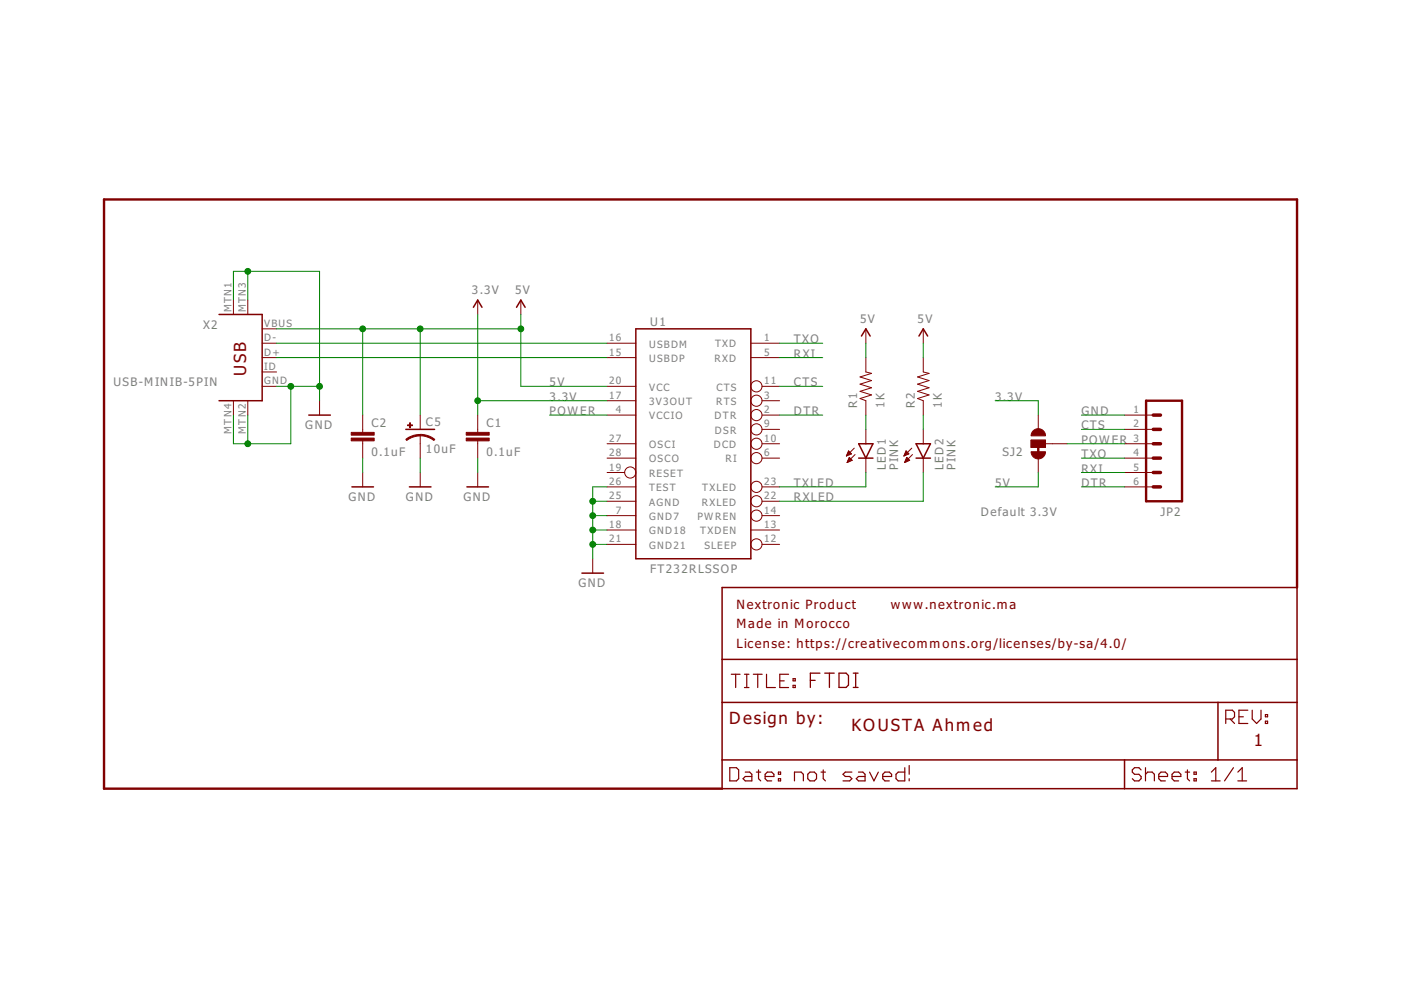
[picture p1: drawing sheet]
<?xml version="1.0" encoding="utf-8"?>
<!DOCTYPE eagle SYSTEM "eagle.dtd">
<!--
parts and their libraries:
SparkFun-Connectors: Licensing: Creative Commons ShareAlike 4.0 International - https://creativecommons.org/licenses/by-sa/4.0
-->
<eagle version="7.3.0">
<drawing>
<settings>
<setting alwaysvectorfont="no"/>
<setting verticaltext="up"/>
</settings>
<grid distance="0.1" unitdist="inch" unit="inch" style="lines" multiple="1" display="no" altdistance="0.01" altunitdist="inch" altunit="inch"/>
<schematic>
<libraries>
<library name="SparkFun">
<symbols>
<symbol name="CAP_POL">
<wire x1="-2.54" y1="0" x2="2.54" y2="0" width="0.254" layer="94"/>
<wire x1="0" y1="-1.016" x2="0" y2="-2.54" width="0.1524" layer="94"/>
<wire x1="0" y1="-1" x2="2.4892" y2="-1.8542" width="0.254" layer="94" curve="-37.878202" cap="flat"/>
<wire x1="-2.4669" y1="-1.8504" x2="0" y2="-1.0161" width="0.254" layer="94" curve="-37.376341" cap="flat"/>
<text x="1.016" y="0.635" size="1.778" layer="95">&gt;NAME</text>
<text x="1.016" y="-4.191" size="1.778" layer="96">&gt;VALUE</text>
<rectangle x1="-2.253" y1="0.668" x2="-1.364" y2="0.795" layer="94"/>
<rectangle x1="-1.872" y1="0.287" x2="-1.745" y2="1.176" layer="94"/>
<pin name="+" x="0" y="2.54" visible="off" length="short" direction="pas" swaplevel="1" rot="R270"/>
<pin name="-" x="0" y="-5.08" visible="off" length="short" direction="pas" swaplevel="1" rot="R90"/>
</symbol>
<symbol name="GND">
<wire x1="-1.905" y1="0" x2="1.905" y2="0" width="0.254" layer="94"/>
<text x="-2.54" y="-2.54" size="1.778" layer="96">&gt;VALUE</text>
<pin name="GND" x="0" y="2.54" visible="off" length="short" direction="sup" rot="R270"/>
</symbol>
<symbol name="VCC2">
<wire x1="0.762" y1="1.27" x2="0" y2="2.54" width="0.254" layer="94"/>
<wire x1="0" y1="2.54" x2="-0.762" y2="1.27" width="0.254" layer="94"/>
<text x="-1.016" y="3.556" size="1.778" layer="96">&gt;VALUE</text>
<pin name="VCC" x="0" y="0" visible="off" length="short" direction="sup" rot="R90"/>
</symbol>
<symbol name="FT232R">
<wire x1="-10.16" y1="20.32" x2="10.16" y2="20.32" width="0.254" layer="94"/>
<wire x1="10.16" y1="20.32" x2="10.16" y2="-20.32" width="0.254" layer="94"/>
<wire x1="10.16" y1="-20.32" x2="-10.16" y2="-20.32" width="0.254" layer="94"/>
<wire x1="-10.16" y1="-20.32" x2="-10.16" y2="20.32" width="0.254" layer="94"/>
<text x="-7.62" y="20.828" size="1.778" layer="95">&gt;NAME</text>
<text x="-7.62" y="-22.86" size="1.778" layer="96">&gt;VALUE</text>
<pin name="RESET" x="-15.24" y="-5.08" length="middle" direction="in" function="dot"/>
<pin name="OSCI" x="-15.24" y="0" length="middle" direction="in"/>
<pin name="OSCO" x="-15.24" y="-2.54" length="middle" direction="out"/>
<pin name="DSR" x="15.24" y="2.54" length="middle" direction="in" function="dot" rot="R180"/>
<pin name="DCD" x="15.24" y="0" length="middle" direction="in" function="dot" rot="R180"/>
<pin name="RI" x="15.24" y="-2.54" length="middle" direction="in" function="dot" rot="R180"/>
<pin name="3V3OUT" x="-15.24" y="7.62" length="middle" direction="out"/>
<pin name="USBDM" x="-15.24" y="17.78" length="middle"/>
<pin name="USBDP" x="-15.24" y="15.24" length="middle"/>
<pin name="GND7" x="-15.24" y="-12.7" length="middle" direction="pwr"/>
<pin name="GND18" x="-15.24" y="-15.24" length="middle" direction="pwr"/>
<pin name="GND21" x="-15.24" y="-17.78" length="middle" direction="pwr"/>
<pin name="TXD" x="15.24" y="17.78" length="middle" direction="out" rot="R180"/>
<pin name="RXD" x="15.24" y="15.24" length="middle" direction="in" rot="R180"/>
<pin name="VCCIO" x="-15.24" y="5.08" length="middle" direction="pwr"/>
<pin name="AGND" x="-15.24" y="-10.16" length="middle" direction="pwr"/>
<pin name="TEST" x="-15.24" y="-7.62" length="middle" direction="in"/>
<pin name="VCC" x="-15.24" y="10.16" length="middle" direction="pwr"/>
<pin name="TXLED" x="15.24" y="-7.62" length="middle" direction="in" function="dot" rot="R180"/>
<pin name="RXLED" x="15.24" y="-10.16" length="middle" direction="in" function="dot" rot="R180"/>
<pin name="RTS" x="15.24" y="7.62" length="middle" direction="out" function="dot" rot="R180"/>
<pin name="CTS" x="15.24" y="10.16" length="middle" direction="in" function="dot" rot="R180"/>
<pin name="DTR" x="15.24" y="5.08" length="middle" direction="out" function="dot" rot="R180"/>
<pin name="PWREN" x="15.24" y="-12.7" length="middle" direction="in" function="dot" rot="R180"/>
<pin name="TXDEN" x="15.24" y="-15.24" length="middle" direction="in" rot="R180"/>
<pin name="SLEEP" x="15.24" y="-17.78" length="middle" direction="in" function="dot" rot="R180"/>
</symbol>
<symbol name="SJ_2">
<wire x1="-0.635" y1="-1.397" x2="0.635" y2="-1.397" width="1.27" layer="94" curve="180" cap="flat"/>
<wire x1="-0.635" y1="1.397" x2="0.635" y2="1.397" width="1.27" layer="94" curve="-180" cap="flat"/>
<wire x1="1.27" y1="-0.635" x2="-1.27" y2="-0.635" width="0.1524" layer="94"/>
<wire x1="-1.27" y1="-0.635" x2="-1.27" y2="0" width="0.1524" layer="94"/>
<wire x1="-1.27" y1="0" x2="-1.27" y2="0.635" width="0.1524" layer="94"/>
<wire x1="-1.27" y1="0.635" x2="1.27" y2="0.635" width="0.1524" layer="94"/>
<wire x1="1.27" y1="0.635" x2="1.27" y2="-0.635" width="0.1524" layer="94"/>
<wire x1="-2.54" y1="0" x2="-1.27" y2="0" width="0.1524" layer="94"/>
<text x="2.54" y="0.381" size="1.778" layer="95">&gt;NAME</text>
<text x="2.54" y="-1.905" size="1.778" layer="96">&gt;VALUE</text>
<rectangle x1="-1.27" y1="-0.635" x2="1.27" y2="0.635" layer="94"/>
<pin name="3" x="0" y="-5.08" visible="off" length="short" direction="pas" rot="R90"/>
<pin name="1" x="0" y="5.08" visible="off" length="short" direction="pas" rot="R270"/>
<pin name="2" x="-5.08" y="0" visible="off" length="short" direction="pas"/>
</symbol>
<symbol name="5V">
<wire x1="0.762" y1="1.27" x2="0" y2="2.54" width="0.254" layer="94"/>
<wire x1="0" y1="2.54" x2="-0.762" y2="1.27" width="0.254" layer="94"/>
<text x="-1.016" y="3.556" size="1.778" layer="96">&gt;VALUE</text>
<pin name="5V" x="0" y="0" visible="off" length="short" direction="sup" rot="R90"/>
</symbol>
</symbols>
<devicesets>
<deviceset name="GND" prefix="GND">
<gates>
<gate name="1" symbol="GND" x="0" y="0"/>
</gates>
<devices>
<device name="">
<technologies>
<technology name=""/>
</technologies>
</device>
</devices>
</deviceset>
<deviceset name="VCC" prefix="P+">
<gates>
<gate name="1" symbol="VCC2" x="0" y="0"/>
</gates>
<devices>
<device name="">
<technologies>
<technology name=""/>
</technologies>
</device>
</devices>
</deviceset>
<deviceset name="FT232RL" prefix="IC">
<gates>
<gate name="G$1" symbol="FT232R" x="0" y="0"/>
</gates>
<devices>
<device name="SSOP" package="SSOP28DB">
<connects>
<connect gate="G$1" pin="3V3OUT" pad="17"/>
<connect gate="G$1" pin="AGND" pad="25"/>
<connect gate="G$1" pin="CTS" pad="11"/>
<connect gate="G$1" pin="DCD" pad="10"/>
<connect gate="G$1" pin="DSR" pad="9"/>
<connect gate="G$1" pin="DTR" pad="2"/>
<connect gate="G$1" pin="GND18" pad="18"/>
<connect gate="G$1" pin="GND21" pad="21"/>
<connect gate="G$1" pin="GND7" pad="7"/>
<connect gate="G$1" pin="OSCI" pad="27"/>
<connect gate="G$1" pin="OSCO" pad="28"/>
<connect gate="G$1" pin="PWREN" pad="14"/>
<connect gate="G$1" pin="RESET" pad="19"/>
<connect gate="G$1" pin="RI" pad="6"/>
<connect gate="G$1" pin="RTS" pad="3"/>
<connect gate="G$1" pin="RXD" pad="5"/>
<connect gate="G$1" pin="RXLED" pad="22"/>
<connect gate="G$1" pin="SLEEP" pad="12"/>
<connect gate="G$1" pin="TEST" pad="26"/>
<connect gate="G$1" pin="TXD" pad="1"/>
<connect gate="G$1" pin="TXDEN" pad="13"/>
<connect gate="G$1" pin="TXLED" pad="23"/>
<connect gate="G$1" pin="USBDM" pad="16"/>
<connect gate="G$1" pin="USBDP" pad="15"/>
<connect gate="G$1" pin="VCC" pad="20"/>
<connect gate="G$1" pin="VCCIO" pad="4"/>
</connects>
<technologies>
<technology name=""/>
</technologies>
</device>
</devices>
</deviceset>
<deviceset name="5V">
<gates>
<gate name="G$1" symbol="5V" x="0" y="0"/>
</gates>
<devices>
<device name="">
<technologies>
<technology name=""/>
</technologies>
</device>
</devices>
</deviceset>
<deviceset name="SOLDERJUMPER_2WAY" prefix="SJ" uservalue="yes">
<gates>
<gate name="G$1" symbol="SJ_2" x="0" y="0"/>
</gates>
<devices>
<device name="W" package="SJ_2W">
<connects>
<connect gate="G$1" pin="1" pad="1"/>
<connect gate="G$1" pin="2" pad="2"/>
<connect gate="G$1" pin="3" pad="3"/>
</connects>
<technologies>
<technology name=""/>
</technologies>
</device>
<device name="T" package="SJ_2">
<connects>
<connect gate="G$1" pin="1" pad="1"/>
<connect gate="G$1" pin="2" pad="2"/>
<connect gate="G$1" pin="3" pad="3"/>
</connects>
<technologies>
<technology name=""/>
</technologies>
</device>
<device name="S" package="SJ_3">
<connects>
<connect gate="G$1" pin="1" pad="1"/>
<connect gate="G$1" pin="2" pad="2"/>
<connect gate="G$1" pin="3" pad="3"/>
</connects>
<technologies>
<technology name=""/>
</technologies>
</device>
<device name="PASTE1&amp;2" package="SJ_3_PASTE1&amp;2">
<connects>
<connect gate="G$1" pin="1" pad="1"/>
<connect gate="G$1" pin="2" pad="2"/>
<connect gate="G$1" pin="3" pad="3"/>
</connects>
<technologies>
<technology name=""/>
</technologies>
</device>
<device name="PASTE2&amp;3" package="SJ_3_PASTE2&amp;3">
<connects>
<connect gate="G$1" pin="1" pad="1"/>
<connect gate="G$1" pin="2" pad="2"/>
<connect gate="G$1" pin="3" pad="3"/>
</connects>
<technologies>
<technology name=""/>
</technologies>
</device>
</devices>
</deviceset>
<deviceset name="CAP_POL" prefix="C" uservalue="yes">
<gates>
<gate name="G$1" symbol="CAP_POL" x="0" y="0"/>
</gates>
<devices>
<device name="1206" package="EIA3216">
<connects>
<connect gate="G$1" pin="+" pad="A"/>
<connect gate="G$1" pin="-" pad="C"/>
</connects>
<technologies>
<technology name=""/>
</technologies>
</device>
<device name="3528" package="EIA3528">
<connects>
<connect gate="G$1" pin="+" pad="A"/>
<connect gate="G$1" pin="-" pad="C"/>
</connects>
<technologies>
<technology name=""/>
</technologies>
</device>
<device name="PTH1" package="CPOL-RADIAL-100UF-25V">
<connects>
<connect gate="G$1" pin="+" pad="1"/>
<connect gate="G$1" pin="-" pad="2"/>
</connects>
<technologies>
<technology name=""/>
</technologies>
</device>
<device name="PTH2" package="CPOL-RADIAL-10UF-25V">
<connects>
<connect gate="G$1" pin="+" pad="1"/>
<connect gate="G$1" pin="-" pad="2"/>
</connects>
<technologies>
<technology name=""/>
</technologies>
</device>
<device name="7343" package="EIA7343">
<connects>
<connect gate="G$1" pin="+" pad="A"/>
<connect gate="G$1" pin="-" pad="C"/>
</connects>
<technologies>
<technology name=""/>
</technologies>
</device>
<device name="G" package="PANASONIC_G">
<connects>
<connect gate="G$1" pin="+" pad="+"/>
<connect gate="G$1" pin="-" pad="-"/>
</connects>
<technologies>
<technology name=""/>
</technologies>
</device>
<device name="E" package="PANASONIC_E">
<connects>
<connect gate="G$1" pin="+" pad="+"/>
<connect gate="G$1" pin="-" pad="-"/>
</connects>
<technologies>
<technology name=""/>
</technologies>
</device>
<device name="C" package="PANASONIC_C">
<connects>
<connect gate="G$1" pin="+" pad="+"/>
<connect gate="G$1" pin="-" pad="-"/>
</connects>
<technologies>
<technology name=""/>
</technologies>
</device>
<device name="F80" package="NIPPON_F80">
<connects>
<connect gate="G$1" pin="+" pad="+"/>
<connect gate="G$1" pin="-" pad="-"/>
</connects>
<technologies>
<technology name=""/>
</technologies>
</device>
<device name="D" package="PANASONIC_D">
<connects>
<connect gate="G$1" pin="+" pad="+"/>
<connect gate="G$1" pin="-" pad="-"/>
</connects>
<technologies>
<technology name=""/>
</technologies>
</device>
<device name="PTH3" package="CPOL-RADIAL-1000UF-63V">
<connects>
<connect gate="G$1" pin="+" pad="1"/>
<connect gate="G$1" pin="-" pad="2"/>
</connects>
<technologies>
<technology name=""/>
</technologies>
</device>
<device name="PTH4" package="CPOL-RADIAL-1000UF-25V">
<connects>
<connect gate="G$1" pin="+" pad="1"/>
<connect gate="G$1" pin="-" pad="2"/>
</connects>
<technologies>
<technology name=""/>
</technologies>
</device>
<device name="SMD" package="VISHAY_C">
<connects>
<connect gate="G$1" pin="+" pad="+"/>
<connect gate="G$1" pin="-" pad="-"/>
</connects>
<technologies>
<technology name=""/>
</technologies>
</device>
<device name="H13" package="PANASONIC_H13">
<connects>
<connect gate="G$1" pin="+" pad="+"/>
<connect gate="G$1" pin="-" pad="-"/>
</connects>
<technologies>
<technology name=""/>
</technologies>
</device>
<device name="6032" package="EIA6032">
<connects>
<connect gate="G$1" pin="+" pad="P$1"/>
<connect gate="G$1" pin="-" pad="P$2"/>
</connects>
<technologies>
<technology name=""/>
</technologies>
</device>
</devices>
</deviceset>
</devicesets>
</library>
<library name="SparkFun-Connectors">
<symbols>
<symbol name="M06">
<wire x1="1.27" y1="-7.62" x2="-5.08" y2="-7.62" width="0.4064" layer="94"/>
<wire x1="-1.27" y1="0" x2="0" y2="0" width="0.6096" layer="94"/>
<wire x1="-1.27" y1="-2.54" x2="0" y2="-2.54" width="0.6096" layer="94"/>
<wire x1="-1.27" y1="-5.08" x2="0" y2="-5.08" width="0.6096" layer="94"/>
<wire x1="-5.08" y1="10.16" x2="-5.08" y2="-7.62" width="0.4064" layer="94"/>
<wire x1="1.27" y1="-7.62" x2="1.27" y2="10.16" width="0.4064" layer="94"/>
<wire x1="-5.08" y1="10.16" x2="1.27" y2="10.16" width="0.4064" layer="94"/>
<wire x1="-1.27" y1="5.08" x2="0" y2="5.08" width="0.6096" layer="94"/>
<wire x1="-1.27" y1="2.54" x2="0" y2="2.54" width="0.6096" layer="94"/>
<wire x1="-1.27" y1="7.62" x2="0" y2="7.62" width="0.6096" layer="94"/>
<text x="-5.08" y="-10.16" size="1.778" layer="96">&gt;VALUE</text>
<text x="-5.08" y="10.922" size="1.778" layer="95">&gt;NAME</text>
<pin name="1" x="5.08" y="-5.08" visible="pad" length="middle" direction="pas" swaplevel="1" rot="R180"/>
<pin name="2" x="5.08" y="-2.54" visible="pad" length="middle" direction="pas" swaplevel="1" rot="R180"/>
<pin name="3" x="5.08" y="0" visible="pad" length="middle" direction="pas" swaplevel="1" rot="R180"/>
<pin name="4" x="5.08" y="2.54" visible="pad" length="middle" direction="pas" swaplevel="1" rot="R180"/>
<pin name="5" x="5.08" y="5.08" visible="pad" length="middle" direction="pas" swaplevel="1" rot="R180"/>
<pin name="6" x="5.08" y="7.62" visible="pad" length="middle" direction="pas" swaplevel="1" rot="R180"/>
</symbol>
<symbol name="USB-5PIN">
<wire x1="7.62" y1="12.7" x2="0" y2="12.7" width="0.254" layer="94"/>
<wire x1="0" y1="12.7" x2="0" y2="-2.54" width="0.254" layer="94"/>
<wire x1="0" y1="-2.54" x2="7.62" y2="-2.54" width="0.254" layer="94"/>
<text x="5.334" y="1.778" size="2.54" layer="94" rot="R90">USB</text>
<pin name="D+" x="-2.54" y="5.08" visible="pad" length="short"/>
<pin name="D-" x="-2.54" y="7.62" visible="pad" length="short"/>
<pin name="VBUS" x="-2.54" y="10.16" visible="pad" length="short"/>
<pin name="GND" x="-2.54" y="0" visible="pad" length="short"/>
<pin name="ID" x="-2.54" y="2.54" visible="pad" length="short"/>
<pin name="MTN1" x="2.54" y="15.24" visible="pad" length="short" rot="R270"/>
<pin name="MTN2" x="5.08" y="15.24" visible="pad" length="short" rot="R270"/>
<pin name="MTN3" x="2.54" y="-5.08" visible="pad" length="short" rot="R90"/>
<pin name="MTN4" x="5.08" y="-5.08" visible="pad" length="short" rot="R90"/>
<text x="7.62" y="10.16" size="1.778" layer="95">&gt;NAME</text>
<text x="7.62" y="0" size="1.778" layer="96">&gt;VALUE</text>
</symbol>
</symbols>
<devicesets>
<deviceset name="M06" prefix="J" uservalue="yes">
<gates>
<gate name="G$1" symbol="M06" x="-2.54" y="0"/>
</gates>
<devices>
<device name="SILK_FEMALE_PTH" package="1X06">
<connects>
<connect gate="G$1" pin="1" pad="1"/>
<connect gate="G$1" pin="2" pad="2"/>
<connect gate="G$1" pin="3" pad="3"/>
<connect gate="G$1" pin="4" pad="4"/>
<connect gate="G$1" pin="5" pad="5"/>
<connect gate="G$1" pin="6" pad="6"/>
</connects>
<technologies>
<technology name="">
<attribute name="PROD_ID" value="CONN-08437"/>
</technology>
</technologies>
</device>
<device name="POLAR" package="MOLEX-1X6">
<connects>
<connect gate="G$1" pin="1" pad="1"/>
<connect gate="G$1" pin="2" pad="2"/>
<connect gate="G$1" pin="3" pad="3"/>
<connect gate="G$1" pin="4" pad="4"/>
<connect gate="G$1" pin="5" pad="5"/>
<connect gate="G$1" pin="6" pad="6"/>
</connects>
<technologies>
<technology name=""/>
</technologies>
</device>
<device name="RA" package="MOLEX-1X6-RA">
<connects>
<connect gate="G$1" pin="1" pad="1"/>
<connect gate="G$1" pin="2" pad="2"/>
<connect gate="G$1" pin="3" pad="3"/>
<connect gate="G$1" pin="4" pad="4"/>
<connect gate="G$1" pin="5" pad="5"/>
<connect gate="G$1" pin="6" pad="6"/>
</connects>
<technologies>
<technology name=""/>
</technologies>
</device>
<device name="SMD" package="1X06-SMD">
<connects>
<connect gate="G$1" pin="1" pad="1"/>
<connect gate="G$1" pin="2" pad="2"/>
<connect gate="G$1" pin="3" pad="3"/>
<connect gate="G$1" pin="4" pad="4"/>
<connect gate="G$1" pin="5" pad="5"/>
<connect gate="G$1" pin="6" pad="6"/>
</connects>
<technologies>
<technology name="">
<attribute name="PROD_ID" value="CONN-08971" constant="no"/>
<attribute name="VALUE" value="RA 6Pin SMD" constant="no"/>
</technology>
</technologies>
</device>
<device name="LOCK" package="1X06_LOCK">
<connects>
<connect gate="G$1" pin="1" pad="1"/>
<connect gate="G$1" pin="2" pad="2"/>
<connect gate="G$1" pin="3" pad="3"/>
<connect gate="G$1" pin="4" pad="4"/>
<connect gate="G$1" pin="5" pad="5"/>
<connect gate="G$1" pin="6" pad="6"/>
</connects>
<technologies>
<technology name=""/>
</technologies>
</device>
<device name="LOCK_LONGPADS" package="1X06_LOCK_LONGPADS">
<connects>
<connect gate="G$1" pin="1" pad="1"/>
<connect gate="G$1" pin="2" pad="2"/>
<connect gate="G$1" pin="3" pad="3"/>
<connect gate="G$1" pin="4" pad="4"/>
<connect gate="G$1" pin="5" pad="5"/>
<connect gate="G$1" pin="6" pad="6"/>
</connects>
<technologies>
<technology name=""/>
</technologies>
</device>
<device name="POLAR_LOCK" package="MOLEX-1X6_LOCK">
<connects>
<connect gate="G$1" pin="1" pad="1"/>
<connect gate="G$1" pin="2" pad="2"/>
<connect gate="G$1" pin="3" pad="3"/>
<connect gate="G$1" pin="4" pad="4"/>
<connect gate="G$1" pin="5" pad="5"/>
<connect gate="G$1" pin="6" pad="6"/>
</connects>
<technologies>
<technology name=""/>
</technologies>
</device>
<device name="RA_LOCK" package="MOLEX-1X6-RA_LOCK">
<connects>
<connect gate="G$1" pin="1" pad="1"/>
<connect gate="G$1" pin="2" pad="2"/>
<connect gate="G$1" pin="3" pad="3"/>
<connect gate="G$1" pin="4" pad="4"/>
<connect gate="G$1" pin="5" pad="5"/>
<connect gate="G$1" pin="6" pad="6"/>
</connects>
<technologies>
<technology name=""/>
</technologies>
</device>
<device name="SIP_LOCK" package="1X06-SIP_LOCK">
<connects>
<connect gate="G$1" pin="1" pad="1"/>
<connect gate="G$1" pin="2" pad="2"/>
<connect gate="G$1" pin="3" pad="3"/>
<connect gate="G$1" pin="4" pad="4"/>
<connect gate="G$1" pin="5" pad="5"/>
<connect gate="G$1" pin="6" pad="6"/>
</connects>
<technologies>
<technology name=""/>
</technologies>
</device>
<device name="FEMALE_LOCK" package="1X06_FEMALE_LOCK.010">
<connects>
<connect gate="G$1" pin="1" pad="1"/>
<connect gate="G$1" pin="2" pad="2"/>
<connect gate="G$1" pin="3" pad="3"/>
<connect gate="G$1" pin="4" pad="4"/>
<connect gate="G$1" pin="5" pad="5"/>
<connect gate="G$1" pin="6" pad="6"/>
</connects>
<technologies>
<technology name=""/>
</technologies>
</device>
<device name="LONGPADS" package="1X06_LONGPADS">
<connects>
<connect gate="G$1" pin="1" pad="1"/>
<connect gate="G$1" pin="2" pad="2"/>
<connect gate="G$1" pin="3" pad="3"/>
<connect gate="G$1" pin="4" pad="4"/>
<connect gate="G$1" pin="5" pad="5"/>
<connect gate="G$1" pin="6" pad="6"/>
</connects>
<technologies>
<technology name=""/>
</technologies>
</device>
<device name="1X06-SMD_EDGE_FEMALE" package="1X06-SMD_EDGE">
<connects>
<connect gate="G$1" pin="1" pad="1"/>
<connect gate="G$1" pin="2" pad="2"/>
<connect gate="G$1" pin="3" pad="3"/>
<connect gate="G$1" pin="4" pad="4"/>
<connect gate="G$1" pin="5" pad="5"/>
<connect gate="G$1" pin="6" pad="6"/>
</connects>
<technologies>
<technology name=""/>
</technologies>
</device>
<device name="3.5MM-6" package="SCREWTERMINAL-3.5MM-6">
<connects>
<connect gate="G$1" pin="1" pad="1"/>
<connect gate="G$1" pin="2" pad="2"/>
<connect gate="G$1" pin="3" pad="3"/>
<connect gate="G$1" pin="4" pad="4"/>
<connect gate="G$1" pin="5" pad="5"/>
<connect gate="G$1" pin="6" pad="6"/>
</connects>
<technologies>
<technology name=""/>
</technologies>
</device>
<device name="SMDF" package="1X06-SMD-FEMALE">
<connects>
<connect gate="G$1" pin="1" pad="1"/>
<connect gate="G$1" pin="2" pad="2"/>
<connect gate="G$1" pin="3" pad="3"/>
<connect gate="G$1" pin="4" pad="4"/>
<connect gate="G$1" pin="5" pad="5"/>
<connect gate="G$1" pin="6" pad="6"/>
</connects>
<technologies>
<technology name=""/>
</technologies>
</device>
<device name="SMD-FEMALE-V2" package="1X06-SMD-FEMALE-V2">
<connects>
<connect gate="G$1" pin="1" pad="1"/>
<connect gate="G$1" pin="2" pad="2"/>
<connect gate="G$1" pin="3" pad="3"/>
<connect gate="G$1" pin="4" pad="4"/>
<connect gate="G$1" pin="5" pad="5"/>
<connect gate="G$1" pin="6" pad="6"/>
</connects>
<technologies>
<technology name="">
<attribute name="PROD_ID" value="CONN-09668"/>
</technology>
</technologies>
</device>
<device name="POGOPIN_HOLES_ONLY" package="1X06_HOLES_ONLY">
<connects>
<connect gate="G$1" pin="1" pad="1"/>
<connect gate="G$1" pin="2" pad="2"/>
<connect gate="G$1" pin="3" pad="3"/>
<connect gate="G$1" pin="4" pad="4"/>
<connect gate="G$1" pin="5" pad="5"/>
<connect gate="G$1" pin="6" pad="6"/>
</connects>
<technologies>
<technology name="">
<attribute name="PROD_ID" value="CONN-08437"/>
</technology>
</technologies>
</device>
<device name="SMD-STRAIGHT-FEMALE" package="1X06_SMD_STRAIGHT">
<connects>
<connect gate="G$1" pin="1" pad="1"/>
<connect gate="G$1" pin="2" pad="2"/>
<connect gate="G$1" pin="3" pad="3"/>
<connect gate="G$1" pin="4" pad="4"/>
<connect gate="G$1" pin="5" pad="5"/>
<connect gate="G$1" pin="6" pad="6"/>
</connects>
<technologies>
<technology name="">
<attribute name="PROD_ID" value="CONN-10203"/>
</technology>
</technologies>
</device>
<device name="SMD-STRAIGHT-ALT-FEMALE" package="1X06_SMD_STRAIGHT_ALT">
<connects>
<connect gate="G$1" pin="1" pad="1"/>
<connect gate="G$1" pin="2" pad="2"/>
<connect gate="G$1" pin="3" pad="3"/>
<connect gate="G$1" pin="4" pad="4"/>
<connect gate="G$1" pin="5" pad="5"/>
<connect gate="G$1" pin="6" pad="6"/>
</connects>
<technologies>
<technology name="">
<attribute name="PROD_ID" value="CONN-10203"/>
</technology>
</technologies>
</device>
<device name="SMD-STRAIGHT-COMBO-FEMALE" package="1X06_SMD_STRAIGHT_COMBO">
<connects>
<connect gate="G$1" pin="1" pad="1"/>
<connect gate="G$1" pin="2" pad="2"/>
<connect gate="G$1" pin="3" pad="3"/>
<connect gate="G$1" pin="4" pad="4"/>
<connect gate="G$1" pin="5" pad="5"/>
<connect gate="G$1" pin="6" pad="6"/>
</connects>
<technologies>
<technology name="">
<attribute name="PROD_ID" value="CONN-10203"/>
</technology>
</technologies>
</device>
<device name="VERNIER-ANALOG" package="BTA">
<connects>
<connect gate="G$1" pin="1" pad="1"/>
<connect gate="G$1" pin="2" pad="2"/>
<connect gate="G$1" pin="3" pad="3"/>
<connect gate="G$1" pin="4" pad="4"/>
<connect gate="G$1" pin="5" pad="5"/>
<connect gate="G$1" pin="6" pad="6"/>
</connects>
<technologies>
<technology name=""/>
</technologies>
</device>
<device name="VERNIER-DIGITAL" package="BTD">
<connects>
<connect gate="G$1" pin="1" pad="1"/>
<connect gate="G$1" pin="2" pad="2"/>
<connect gate="G$1" pin="3" pad="3"/>
<connect gate="G$1" pin="4" pad="4"/>
<connect gate="G$1" pin="5" pad="5"/>
<connect gate="G$1" pin="6" pad="6"/>
</connects>
<technologies>
<technology name=""/>
</technologies>
</device>
<device name="SMD_MALE" package="1X06_SMD_MALE">
<connects>
<connect gate="G$1" pin="1" pad="1"/>
<connect gate="G$1" pin="2" pad="2"/>
<connect gate="G$1" pin="3" pad="3"/>
<connect gate="G$1" pin="4" pad="4"/>
<connect gate="G$1" pin="5" pad="5"/>
<connect gate="G$1" pin="6" pad="6"/>
</connects>
<technologies>
<technology name="">
<attribute name="PROD_ID" value="CONN-11293"/>
</technology>
</technologies>
</device>
<device name="SMD-1MM" package="1X06-1MM">
<connects>
<connect gate="G$1" pin="1" pad="1"/>
<connect gate="G$1" pin="2" pad="2"/>
<connect gate="G$1" pin="3" pad="3"/>
<connect gate="G$1" pin="4" pad="4"/>
<connect gate="G$1" pin="5" pad="5"/>
<connect gate="G$1" pin="6" pad="6"/>
</connects>
<technologies>
<technology name=""/>
</technologies>
</device>
<device name="NO_SILK_FEMALE_PTH" package="1X06_NO_SILK">
<connects>
<connect gate="G$1" pin="1" pad="1"/>
<connect gate="G$1" pin="2" pad="2"/>
<connect gate="G$1" pin="3" pad="3"/>
<connect gate="G$1" pin="4" pad="4"/>
<connect gate="G$1" pin="5" pad="5"/>
<connect gate="G$1" pin="6" pad="6"/>
</connects>
<technologies>
<technology name="">
<attribute name="PROD_ID" value="CONN-08437"/>
</technology>
</technologies>
</device>
<device name="NO_SILK_YES_STOP" package="1X06_NO_SILK_YES_STOP">
<connects>
<connect gate="G$1" pin="1" pad="1"/>
<connect gate="G$1" pin="2" pad="2"/>
<connect gate="G$1" pin="3" pad="3"/>
<connect gate="G$1" pin="4" pad="4"/>
<connect gate="G$1" pin="5" pad="5"/>
<connect gate="G$1" pin="6" pad="6"/>
</connects>
<technologies>
<technology name=""/>
</technologies>
</device>
</devices>
</deviceset>
<deviceset name="USB-MINIB" prefix="J">
<gates>
<gate name="G$1" symbol="USB-5PIN" x="0" y="0"/>
</gates>
<devices>
<device name="-5PIN" package="USB-MINIB">
<connects>
<connect gate="G$1" pin="D+" pad="D+"/>
<connect gate="G$1" pin="D-" pad="D-"/>
<connect gate="G$1" pin="GND" pad="GND"/>
<connect gate="G$1" pin="ID" pad="ID"/>
<connect gate="G$1" pin="MTN1" pad="MTN3"/>
<connect gate="G$1" pin="MTN2" pad="MTN1"/>
<connect gate="G$1" pin="MTN3" pad="MTN2"/>
<connect gate="G$1" pin="MTN4" pad="MTN4"/>
<connect gate="G$1" pin="VBUS" pad="VBUS"/>
</connects>
<technologies>
<technology name="">
<attribute name="PROD_ID" value="CONN-08193"/>
</technology>
</technologies>
</device>
</devices>
</deviceset>
</devicesets>
</library>
<library name="SparkFun-LED">
<symbols>
<symbol name="LED">
<wire x1="1.27" y1="0" x2="0" y2="-2.54" width="0.254" layer="94"/>
<wire x1="0" y1="-2.54" x2="-1.27" y2="0" width="0.254" layer="94"/>
<wire x1="1.27" y1="-2.54" x2="0" y2="-2.54" width="0.254" layer="94"/>
<wire x1="0" y1="-2.54" x2="-1.27" y2="-2.54" width="0.254" layer="94"/>
<wire x1="1.27" y1="0" x2="0" y2="0" width="0.254" layer="94"/>
<wire x1="0" y1="0" x2="-1.27" y2="0" width="0.254" layer="94"/>
<wire x1="-2.032" y1="-0.762" x2="-3.429" y2="-2.159" width="0.1524" layer="94"/>
<wire x1="-1.905" y1="-1.905" x2="-3.302" y2="-3.302" width="0.1524" layer="94"/>
<text x="3.556" y="-4.572" size="1.778" layer="95" rot="R90">&gt;NAME</text>
<text x="5.715" y="-4.572" size="1.778" layer="96" rot="R90">&gt;VALUE</text>
<pin name="C" x="0" y="-5.08" visible="off" length="short" direction="pas" rot="R90"/>
<pin name="A" x="0" y="2.54" visible="off" length="short" direction="pas" rot="R270"/>
<polygon width="0.1524" layer="94">
<vertex x="-3.429" y="-2.159"/>
<vertex x="-3.048" y="-1.27"/>
<vertex x="-2.54" y="-1.778"/>
</polygon>
<polygon width="0.1524" layer="94">
<vertex x="-3.302" y="-3.302"/>
<vertex x="-2.921" y="-2.413"/>
<vertex x="-2.413" y="-2.921"/>
</polygon>
</symbol>
</symbols>
<devicesets>
<deviceset name="LED-PINK" prefix="D" uservalue="yes">
<gates>
<gate name="G$1" symbol="LED" x="0" y="0"/>
</gates>
<devices>
<device name="1206" package="LED-1206">
<connects>
<connect gate="G$1" pin="A" pad="A"/>
<connect gate="G$1" pin="C" pad="C"/>
</connects>
<technologies>
<technology name="">
<attribute name="PROD_ID" value="DIO-10415"/>
<attribute name="VALUE" value="PINK" constant="no"/>
</technology>
</technologies>
</device>
</devices>
</deviceset>
</devicesets>
</library>
<library name="SparkFun-Resistors">
<symbols>
<symbol name="RESISTOR">
<wire x1="-2.54" y1="0" x2="-2.159" y2="1.016" width="0.1524" layer="94"/>
<wire x1="-2.159" y1="1.016" x2="-1.524" y2="-1.016" width="0.1524" layer="94"/>
<wire x1="-1.524" y1="-1.016" x2="-0.889" y2="1.016" width="0.1524" layer="94"/>
<wire x1="-0.889" y1="1.016" x2="-0.254" y2="-1.016" width="0.1524" layer="94"/>
<wire x1="-0.254" y1="-1.016" x2="0.381" y2="1.016" width="0.1524" layer="94"/>
<wire x1="0.381" y1="1.016" x2="1.016" y2="-1.016" width="0.1524" layer="94"/>
<wire x1="1.016" y1="-1.016" x2="1.651" y2="1.016" width="0.1524" layer="94"/>
<wire x1="1.651" y1="1.016" x2="2.286" y2="-1.016" width="0.1524" layer="94"/>
<wire x1="2.286" y1="-1.016" x2="2.54" y2="0" width="0.1524" layer="94"/>
<text x="-3.81" y="1.4986" size="1.778" layer="95">&gt;NAME</text>
<text x="-3.81" y="-3.302" size="1.778" layer="96">&gt;VALUE</text>
<pin name="2" x="5.08" y="0" visible="off" length="short" direction="pas" swaplevel="1" rot="R180"/>
<pin name="1" x="-5.08" y="0" visible="off" length="short" direction="pas" swaplevel="1"/>
</symbol>
</symbols>
<devicesets>
<deviceset name="1KOHM-1/10W-1%(0603)" prefix="R" uservalue="yes">
<gates>
<gate name="G$1" symbol="RESISTOR" x="0" y="0"/>
</gates>
<devices>
<device name="" package="0603-RES">
<connects>
<connect gate="G$1" pin="1" pad="1"/>
<connect gate="G$1" pin="2" pad="2"/>
</connects>
<technologies>
<technology name="">
<attribute name="PROD_ID" value="RES-07856"/>
<attribute name="VALUE" value="1K" constant="no"/>
</technology>
</technologies>
</device>
</devices>
</deviceset>
</devicesets>
</library>
<library name="SparkFun-Capacitors">
<symbols>
<symbol name="CAP">
<wire x1="0" y1="2.54" x2="0" y2="2.032" width="0.1524" layer="94"/>
<wire x1="0" y1="0" x2="0" y2="0.508" width="0.1524" layer="94"/>
<text x="1.524" y="2.921" size="1.778" layer="95">&gt;NAME</text>
<text x="1.524" y="-2.159" size="1.778" layer="96">&gt;VALUE</text>
<rectangle x1="-2.032" y1="0.508" x2="2.032" y2="1.016" layer="94"/>
<rectangle x1="-2.032" y1="1.524" x2="2.032" y2="2.032" layer="94"/>
<pin name="1" x="0" y="5.08" visible="off" length="short" direction="pas" swaplevel="1" rot="R270"/>
<pin name="2" x="0" y="-2.54" visible="off" length="short" direction="pas" swaplevel="1" rot="R90"/>
</symbol>
</symbols>
<devicesets>
<deviceset name="0.1UF-25V-5%(0603)" prefix="C" uservalue="yes">
<gates>
<gate name="G$1" symbol="CAP" x="0" y="0"/>
</gates>
<devices>
<device name="" package="0603-CAP">
<connects>
<connect gate="G$1" pin="1" pad="1"/>
<connect gate="G$1" pin="2" pad="2"/>
</connects>
<technologies>
<technology name="">
<attribute name="PROD_ID" value="CAP-08604"/>
<attribute name="VALUE" value="0.1uF" constant="no"/>
</technology>
</technologies>
</device>
</devices>
</deviceset>
</devicesets>
</library>
<library name="SparkFun-Aesthetics">
<symbols>
<symbol name="LETTER_L">
<wire x1="0" y1="185.42" x2="248.92" y2="185.42" width="0.4064" layer="94"/>
<wire x1="248.92" y1="185.42" x2="248.92" y2="0" width="0.4064" layer="94"/>
<wire x1="0" y1="185.42" x2="0" y2="0" width="0.4064" layer="94"/>
<wire x1="0" y1="0" x2="248.92" y2="0" width="0.4064" layer="94"/>
</symbol>
<symbol name="DOCFIELD">
<wire x1="0" y1="0" x2="71.12" y2="0" width="0.254" layer="94"/>
<wire x1="101.6" y1="15.24" x2="87.63" y2="15.24" width="0.254" layer="94"/>
<wire x1="0" y1="0" x2="0" y2="5.08" width="0.254" layer="94"/>
<wire x1="0" y1="5.08" x2="71.12" y2="5.08" width="0.254" layer="94"/>
<wire x1="0" y1="5.08" x2="0" y2="15.24" width="0.254" layer="94"/>
<wire x1="101.6" y1="15.24" x2="101.6" y2="5.08" width="0.254" layer="94"/>
<wire x1="71.12" y1="5.08" x2="71.12" y2="0" width="0.254" layer="94"/>
<wire x1="71.12" y1="5.08" x2="87.63" y2="5.08" width="0.254" layer="94"/>
<wire x1="71.12" y1="0" x2="101.6" y2="0" width="0.254" layer="94"/>
<wire x1="87.63" y1="15.24" x2="87.63" y2="5.08" width="0.254" layer="94"/>
<wire x1="87.63" y1="15.24" x2="0" y2="15.24" width="0.254" layer="94"/>
<wire x1="87.63" y1="5.08" x2="101.6" y2="5.08" width="0.254" layer="94"/>
<wire x1="101.6" y1="5.08" x2="101.6" y2="0" width="0.254" layer="94"/>
<wire x1="0" y1="15.24" x2="0" y2="22.86" width="0.254" layer="94"/>
<wire x1="101.6" y1="35.56" x2="0" y2="35.56" width="0.254" layer="94"/>
<wire x1="101.6" y1="35.56" x2="101.6" y2="22.86" width="0.254" layer="94"/>
<wire x1="0" y1="22.86" x2="101.6" y2="22.86" width="0.254" layer="94"/>
<wire x1="0" y1="22.86" x2="0" y2="35.56" width="0.254" layer="94"/>
<wire x1="101.6" y1="22.86" x2="101.6" y2="15.24" width="0.254" layer="94"/>
<text x="1.27" y="1.27" size="2.54" layer="94" font="vector">Date:</text>
<text x="12.7" y="1.27" size="2.54" layer="94" font="vector">&gt;LAST_DATE_TIME</text>
<text x="72.39" y="1.27" size="2.54" layer="94" font="vector">Sheet:</text>
<text x="86.36" y="1.27" size="2.54" layer="94" font="vector">&gt;SHEET</text>
<text x="88.9" y="11.43" size="2.54" layer="94" font="vector">REV:</text>
<text x="1.524" y="17.78" size="2.54" layer="94" font="vector">TITLE:</text>
<text x="15.494" y="17.78" size="2.7432" layer="94" font="vector">&gt;DRAWING_NAME</text>
<text x="2.54" y="31.75" size="1.9304" layer="94">Nextronic Product       www.nextronic.ma</text>
<text x="2.54" y="28.448" size="1.9304" layer="94">Made in Morocco</text>
<text x="1.27" y="11.43" size="2.54" layer="94">Design by:</text>
<text x="2.54" y="24.892" size="1.9304" layer="94">License: https://creativecommons.org/licenses/by-sa/4.0/</text>
</symbol>
</symbols>
<devicesets>
<deviceset name="FRAME-LETTER" prefix="FRAME">
<gates>
<gate name="G$1" symbol="LETTER_L" x="0" y="0"/>
<gate name="V" symbol="DOCFIELD" x="147.32" y="0" addlevel="must"/>
</gates>
<devices>
<device name="" package="CREATIVE_COMMONS">
<technologies>
<technology name=""/>
</technologies>
</device>
<device name="NO_PACKAGE" package="DUMMY">
<technologies>
<technology name="">
<attribute name="DESIGNER" value="Nobody" constant="no"/>
<attribute name="VERSION" value="v01" constant="no"/>
</technology>
</technologies>
</device>
</devices>
</deviceset>
</devicesets>
</library>
</libraries>
<attributes>
</attributes>
<variantdefs>
</variantdefs>
<classes>
<class number="0" name="default" width="0.2032" drill="0">
</class>
<class number="1" name="power" width="0.254" drill="0">
</class>
</classes>
<parts>
<part name="C2" library="SparkFun-Capacitors" deviceset="0.1UF-25V-5%(0603)" device="" value="0.1uF"/>
<part name="C5" library="SparkFun" deviceset="CAP_POL" device="1206" value="10uF"/>
<part name="C1" library="SparkFun-Capacitors" deviceset="0.1UF-25V-5%(0603)" device="" value="0.1uF"/>
<part name="X2" library="SparkFun-Connectors" deviceset="USB-MINIB" device="-5PIN"/>
<part name="GND1" library="SparkFun" deviceset="GND" device=""/>
<part name="GND2" library="SparkFun" deviceset="GND" device=""/>
<part name="GND5" library="SparkFun" deviceset="GND" device=""/>
<part name="P+1" library="SparkFun" deviceset="VCC" device="" value="3.3V"/>
<part name="U1" library="SparkFun" deviceset="FT232RL" device="SSOP"/>
<part name="GND7" library="SparkFun" deviceset="GND" device=""/>
<part name="GND8" library="SparkFun" deviceset="GND" device=""/>
<part name="R1" library="SparkFun-Resistors" deviceset="1KOHM-1/10W-1%(0603)" device="" value="1K"/>
<part name="R2" library="SparkFun-Resistors" deviceset="1KOHM-1/10W-1%(0603)" device="" value="1K"/>
<part name="LED1" library="SparkFun-LED" deviceset="LED-PINK" device="1206" value="PINK"/>
<part name="LED2" library="SparkFun-LED" deviceset="LED-PINK" device="1206" value="PINK"/>
<part name="SJ2" library="SparkFun" deviceset="SOLDERJUMPER_2WAY" device="S"/>
<part name="U$1" library="SparkFun" deviceset="5V" device=""/>
<part name="U$3" library="SparkFun" deviceset="5V" device=""/>
<part name="U$4" library="SparkFun" deviceset="5V" device=""/>
<part name="JP2" library="SparkFun-Connectors" deviceset="M06" device="SILK_FEMALE_PTH"/>
<part name="FRAME2" library="SparkFun-Aesthetics" deviceset="FRAME-LETTER" device=""/>
</parts>
<sheets>
<sheet>
<plain>
<wire x1="185.42" y1="109.22" x2="185.42" y2="107.188" width="0.4064" layer="94"/>
<text x="175.26" y="96.52" size="1.778" layer="95">Default 3.3V</text>
<wire x1="129.54" y1="48.26" x2="20.32" y2="48.26" width="0.4064" layer="94"/>
<wire x1="20.32" y1="48.26" x2="20.32" y2="152.4" width="0.4064" layer="94"/>
<wire x1="20.32" y1="152.4" x2="231.14" y2="152.4" width="0.4064" layer="94"/>
<wire x1="231.14" y1="152.4" x2="231.14" y2="83.82" width="0.4064" layer="94"/>
<text x="152.4" y="58.42" size="2.54" layer="94">KOUSTA Ahmed</text>
<text x="223.52" y="55.88" size="2.54" layer="94">1</text>
</plain>
<instances>
<instance part="C2" gate="G$1" x="66.04" y="109.22"/>
<instance part="C5" gate="G$1" x="76.2" y="111.76"/>
<instance part="C1" gate="G$1" x="86.36" y="109.22"/>
<instance part="X2" gate="G$1" x="48.26" y="119.38" rot="MR0"/>
<instance part="GND1" gate="1" x="86.36" y="101.6"/>
<instance part="GND2" gate="1" x="106.68" y="86.36"/>
<instance part="GND5" gate="1" x="58.42" y="114.3"/>
<instance part="P+1" gate="1" x="86.36" y="132.08"/>
<instance part="U1" gate="G$1" x="124.46" y="109.22"/>
<instance part="GND7" gate="1" x="66.04" y="101.6"/>
<instance part="GND8" gate="1" x="76.2" y="101.6"/>
<instance part="R1" gate="G$1" x="154.94" y="119.38" rot="R90"/>
<instance part="R2" gate="G$1" x="165.1" y="119.38" rot="R90"/>
<instance part="LED1" gate="G$1" x="154.94" y="109.22"/>
<instance part="LED2" gate="G$1" x="165.1" y="109.22"/>
<instance part="SJ2" gate="G$1" x="185.42" y="109.22" rot="R180"/>
<instance part="U$1" gate="G$1" x="154.94" y="127"/>
<instance part="U$3" gate="G$1" x="93.98" y="132.08"/>
<instance part="U$4" gate="G$1" x="165.1" y="127"/>
<instance part="JP2" gate="G$1" x="205.74" y="109.22" rot="R180"/>
<instance part="FRAME2" gate="V" x="129.54" y="48.26"/>
</instances>
<busses>
</busses>
<nets>
<net name="GND" class="1">
<segment>
<wire x1="86.36" y1="106.68" x2="86.36" y2="104.14" width="0.1524" layer="91"/>
<pinref part="GND1" gate="1" pin="GND"/>
<pinref part="C1" gate="G$1" pin="2"/>
</segment>
<segment>
<wire x1="50.8" y1="119.38" x2="53.34" y2="119.38" width="0.1524" layer="91"/>
<wire x1="53.34" y1="119.38" x2="58.42" y2="119.38" width="0.1524" layer="91"/>
<wire x1="58.42" y1="119.38" x2="58.42" y2="116.84" width="0.1524" layer="91"/>
<pinref part="X2" gate="G$1" pin="GND"/>
<pinref part="GND5" gate="1" pin="GND"/>
<wire x1="58.42" y1="119.38" x2="58.42" y2="139.7" width="0.1524" layer="91"/>
<junction x="58.42" y="119.38"/>
<pinref part="X2" gate="G$1" pin="MTN1"/>
<wire x1="45.72" y1="134.62" x2="45.72" y2="139.7" width="0.1524" layer="91"/>
<wire x1="45.72" y1="139.7" x2="43.18" y2="139.7" width="0.1524" layer="91"/>
<pinref part="X2" gate="G$1" pin="MTN2"/>
<wire x1="43.18" y1="139.7" x2="43.18" y2="134.62" width="0.1524" layer="91"/>
<wire x1="58.42" y1="139.7" x2="45.72" y2="139.7" width="0.1524" layer="91"/>
<junction x="45.72" y="139.7"/>
<pinref part="X2" gate="G$1" pin="MTN4"/>
<wire x1="43.18" y1="114.3" x2="43.18" y2="109.22" width="0.1524" layer="91"/>
<pinref part="X2" gate="G$1" pin="MTN3"/>
<wire x1="43.18" y1="109.22" x2="45.72" y2="109.22" width="0.1524" layer="91"/>
<wire x1="45.72" y1="109.22" x2="45.72" y2="114.3" width="0.1524" layer="91"/>
<wire x1="45.72" y1="109.22" x2="53.34" y2="109.22" width="0.1524" layer="91"/>
<wire x1="53.34" y1="109.22" x2="53.34" y2="119.38" width="0.1524" layer="91"/>
<junction x="45.72" y="109.22"/>
<junction x="53.34" y="119.38"/>
</segment>
<segment>
<wire x1="109.22" y1="101.6" x2="106.68" y2="101.6" width="0.1524" layer="91"/>
<wire x1="106.68" y1="101.6" x2="106.68" y2="99.06" width="0.1524" layer="91"/>
<wire x1="106.68" y1="99.06" x2="109.22" y2="99.06" width="0.1524" layer="91"/>
<wire x1="106.68" y1="99.06" x2="106.68" y2="96.52" width="0.1524" layer="91"/>
<wire x1="106.68" y1="96.52" x2="109.22" y2="96.52" width="0.1524" layer="91"/>
<wire x1="109.22" y1="93.98" x2="106.68" y2="93.98" width="0.1524" layer="91"/>
<wire x1="106.68" y1="93.98" x2="106.68" y2="96.52" width="0.1524" layer="91"/>
<wire x1="109.22" y1="91.44" x2="106.68" y2="91.44" width="0.1524" layer="91"/>
<wire x1="106.68" y1="91.44" x2="106.68" y2="93.98" width="0.1524" layer="91"/>
<wire x1="106.68" y1="88.9" x2="106.68" y2="91.44" width="0.1524" layer="91"/>
<junction x="106.68" y="99.06"/>
<junction x="106.68" y="96.52"/>
<junction x="106.68" y="93.98"/>
<junction x="106.68" y="91.44"/>
<pinref part="U1" gate="G$1" pin="TEST"/>
<pinref part="U1" gate="G$1" pin="AGND"/>
<pinref part="U1" gate="G$1" pin="GND7"/>
<pinref part="U1" gate="G$1" pin="GND18"/>
<pinref part="U1" gate="G$1" pin="GND21"/>
<pinref part="GND2" gate="1" pin="GND"/>
</segment>
<segment>
<wire x1="66.04" y1="106.68" x2="66.04" y2="104.14" width="0.1524" layer="91"/>
<pinref part="C2" gate="G$1" pin="2"/>
<pinref part="GND7" gate="1" pin="GND"/>
</segment>
<segment>
<wire x1="76.2" y1="104.14" x2="76.2" y2="106.68" width="0.1524" layer="91"/>
<pinref part="C5" gate="G$1" pin="-"/>
<pinref part="GND8" gate="1" pin="GND"/>
</segment>
<segment>
<label x="193.04" y="114.3" size="1.778" layer="95"/>
<pinref part="JP2" gate="G$1" pin="1"/>
<wire x1="200.66" y1="114.3" x2="193.04" y2="114.3" width="0.1524" layer="91"/>
</segment>
</net>
<net name="USB_D-" class="0">
<segment>
<wire x1="109.22" y1="127" x2="50.8" y2="127" width="0.1524" layer="91"/>
<pinref part="X2" gate="G$1" pin="D-"/>
<pinref part="U1" gate="G$1" pin="USBDM"/>
</segment>
</net>
<net name="USB_D+" class="0">
<segment>
<wire x1="109.22" y1="124.46" x2="50.8" y2="124.46" width="0.1524" layer="91"/>
<pinref part="X2" gate="G$1" pin="D+"/>
<pinref part="U1" gate="G$1" pin="USBDP"/>
</segment>
</net>
<net name="CTS" class="0">
<segment>
<wire x1="139.7" y1="119.38" x2="147.32" y2="119.38" width="0.1524" layer="91"/>
<label x="142.24" y="119.38" size="1.778" layer="95"/>
<pinref part="U1" gate="G$1" pin="CTS"/>
</segment>
<segment>
<label x="193.04" y="111.76" size="1.778" layer="95"/>
<pinref part="JP2" gate="G$1" pin="2"/>
<wire x1="200.66" y1="111.76" x2="193.04" y2="111.76" width="0.1524" layer="91"/>
</segment>
</net>
<net name="DTR" class="0">
<segment>
<wire x1="139.7" y1="114.3" x2="147.32" y2="114.3" width="0.1524" layer="91"/>
<label x="142.24" y="114.3" size="1.778" layer="95"/>
<pinref part="U1" gate="G$1" pin="DTR"/>
</segment>
<segment>
<label x="193.04" y="101.6" size="1.778" layer="95"/>
<pinref part="JP2" gate="G$1" pin="6"/>
<wire x1="200.66" y1="101.6" x2="193.04" y2="101.6" width="0.1524" layer="91"/>
</segment>
</net>
<net name="3.3V" class="1">
<segment>
<wire x1="86.36" y1="132.08" x2="86.36" y2="116.84" width="0.1524" layer="91"/>
<wire x1="109.22" y1="116.84" x2="86.36" y2="116.84" width="0.1524" layer="91"/>
<wire x1="86.36" y1="116.84" x2="86.36" y2="114.3" width="0.1524" layer="91"/>
<junction x="86.36" y="116.84"/>
<label x="99.06" y="116.84" size="1.778" layer="95"/>
<pinref part="P+1" gate="1" pin="VCC"/>
<pinref part="U1" gate="G$1" pin="3V3OUT"/>
<pinref part="C1" gate="G$1" pin="1"/>
</segment>
<segment>
<wire x1="185.42" y1="114.3" x2="185.42" y2="116.84" width="0.1524" layer="91"/>
<wire x1="185.42" y1="116.84" x2="177.8" y2="116.84" width="0.1524" layer="91"/>
<label x="177.8" y="116.84" size="1.778" layer="95"/>
<pinref part="SJ2" gate="G$1" pin="3"/>
</segment>
</net>
<net name="TXLED" class="0">
<segment>
<wire x1="139.7" y1="101.6" x2="154.94" y2="101.6" width="0.1524" layer="91"/>
<wire x1="154.94" y1="101.6" x2="154.94" y2="104.14" width="0.1524" layer="91"/>
<label x="142.24" y="101.6" size="1.778" layer="95"/>
<pinref part="U1" gate="G$1" pin="TXLED"/>
<pinref part="LED1" gate="G$1" pin="C"/>
</segment>
</net>
<net name="RXLED" class="0">
<segment>
<wire x1="139.7" y1="99.06" x2="165.1" y2="99.06" width="0.1524" layer="91"/>
<wire x1="165.1" y1="99.06" x2="165.1" y2="104.14" width="0.1524" layer="91"/>
<label x="142.24" y="99.06" size="1.778" layer="95"/>
<pinref part="U1" gate="G$1" pin="RXLED"/>
<pinref part="LED2" gate="G$1" pin="C"/>
</segment>
</net>
<net name="N$1" class="0">
<segment>
<wire x1="154.94" y1="114.3" x2="154.94" y2="111.76" width="0.1524" layer="91"/>
<pinref part="R1" gate="G$1" pin="1"/>
<pinref part="LED1" gate="G$1" pin="A"/>
</segment>
</net>
<net name="N$2" class="0">
<segment>
<wire x1="165.1" y1="114.3" x2="165.1" y2="111.76" width="0.1524" layer="91"/>
<pinref part="R2" gate="G$1" pin="1"/>
<pinref part="LED2" gate="G$1" pin="A"/>
</segment>
</net>
<net name="TXO" class="0">
<segment>
<wire x1="139.7" y1="127" x2="147.32" y2="127" width="0.1524" layer="91"/>
<label x="142.24" y="127" size="1.778" layer="95"/>
<pinref part="U1" gate="G$1" pin="TXD"/>
</segment>
<segment>
<label x="193.04" y="106.68" size="1.778" layer="95"/>
<pinref part="JP2" gate="G$1" pin="4"/>
<wire x1="200.66" y1="106.68" x2="193.04" y2="106.68" width="0.1524" layer="91"/>
</segment>
</net>
<net name="RXI" class="0">
<segment>
<wire x1="139.7" y1="124.46" x2="147.32" y2="124.46" width="0.1524" layer="91"/>
<label x="142.24" y="124.46" size="1.778" layer="95"/>
<pinref part="U1" gate="G$1" pin="RXD"/>
</segment>
<segment>
<label x="193.04" y="104.14" size="1.778" layer="95"/>
<pinref part="JP2" gate="G$1" pin="5"/>
<wire x1="200.66" y1="104.14" x2="193.04" y2="104.14" width="0.1524" layer="91"/>
</segment>
</net>
<net name="POWER" class="0">
<segment>
<wire x1="99.06" y1="114.3" x2="109.22" y2="114.3" width="0.1524" layer="91"/>
<label x="99.06" y="114.3" size="1.778" layer="95"/>
<pinref part="U1" gate="G$1" pin="VCCIO"/>
</segment>
<segment>
<label x="193.04" y="109.22" size="1.778" layer="95"/>
<pinref part="SJ2" gate="G$1" pin="2"/>
<pinref part="JP2" gate="G$1" pin="3"/>
<wire x1="200.66" y1="109.22" x2="190.5" y2="109.22" width="0.1524" layer="91"/>
</segment>
</net>
<net name="5V" class="0">
<segment>
<wire x1="66.04" y1="129.54" x2="76.2" y2="129.54" width="0.1524" layer="91"/>
<wire x1="76.2" y1="129.54" x2="93.98" y2="129.54" width="0.1524" layer="91"/>
<wire x1="93.98" y1="129.54" x2="93.98" y2="119.38" width="0.1524" layer="91"/>
<wire x1="93.98" y1="119.38" x2="109.22" y2="119.38" width="0.1524" layer="91"/>
<wire x1="76.2" y1="114.3" x2="76.2" y2="129.54" width="0.1524" layer="91"/>
<wire x1="66.04" y1="114.3" x2="66.04" y2="129.54" width="0.1524" layer="91"/>
<wire x1="50.8" y1="129.54" x2="66.04" y2="129.54" width="0.1524" layer="91"/>
<wire x1="93.98" y1="132.08" x2="93.98" y2="129.54" width="0.1524" layer="91"/>
<junction x="76.2" y="129.54"/>
<junction x="66.04" y="129.54"/>
<junction x="93.98" y="129.54"/>
<label x="99.06" y="119.38" size="1.778" layer="95"/>
<pinref part="U1" gate="G$1" pin="VCC"/>
<pinref part="C5" gate="G$1" pin="+"/>
<pinref part="C2" gate="G$1" pin="1"/>
<pinref part="X2" gate="G$1" pin="VBUS"/>
<pinref part="U$3" gate="G$1" pin="5V"/>
</segment>
<segment>
<wire x1="154.94" y1="127" x2="154.94" y2="124.46" width="0.1524" layer="91"/>
<pinref part="R1" gate="G$1" pin="2"/>
<pinref part="U$1" gate="G$1" pin="5V"/>
</segment>
<segment>
<wire x1="165.1" y1="127" x2="165.1" y2="124.46" width="0.1524" layer="91"/>
<pinref part="R2" gate="G$1" pin="2"/>
<pinref part="U$4" gate="G$1" pin="5V"/>
</segment>
<segment>
<wire x1="185.42" y1="104.14" x2="185.42" y2="101.6" width="0.1524" layer="91"/>
<wire x1="185.42" y1="101.6" x2="177.8" y2="101.6" width="0.1524" layer="91"/>
<label x="177.8" y="101.6" size="1.778" layer="95"/>
<pinref part="SJ2" gate="G$1" pin="1"/>
</segment>
</net>
</nets>
</sheet>
</sheets>
</schematic>
</drawing>
</eagle>
